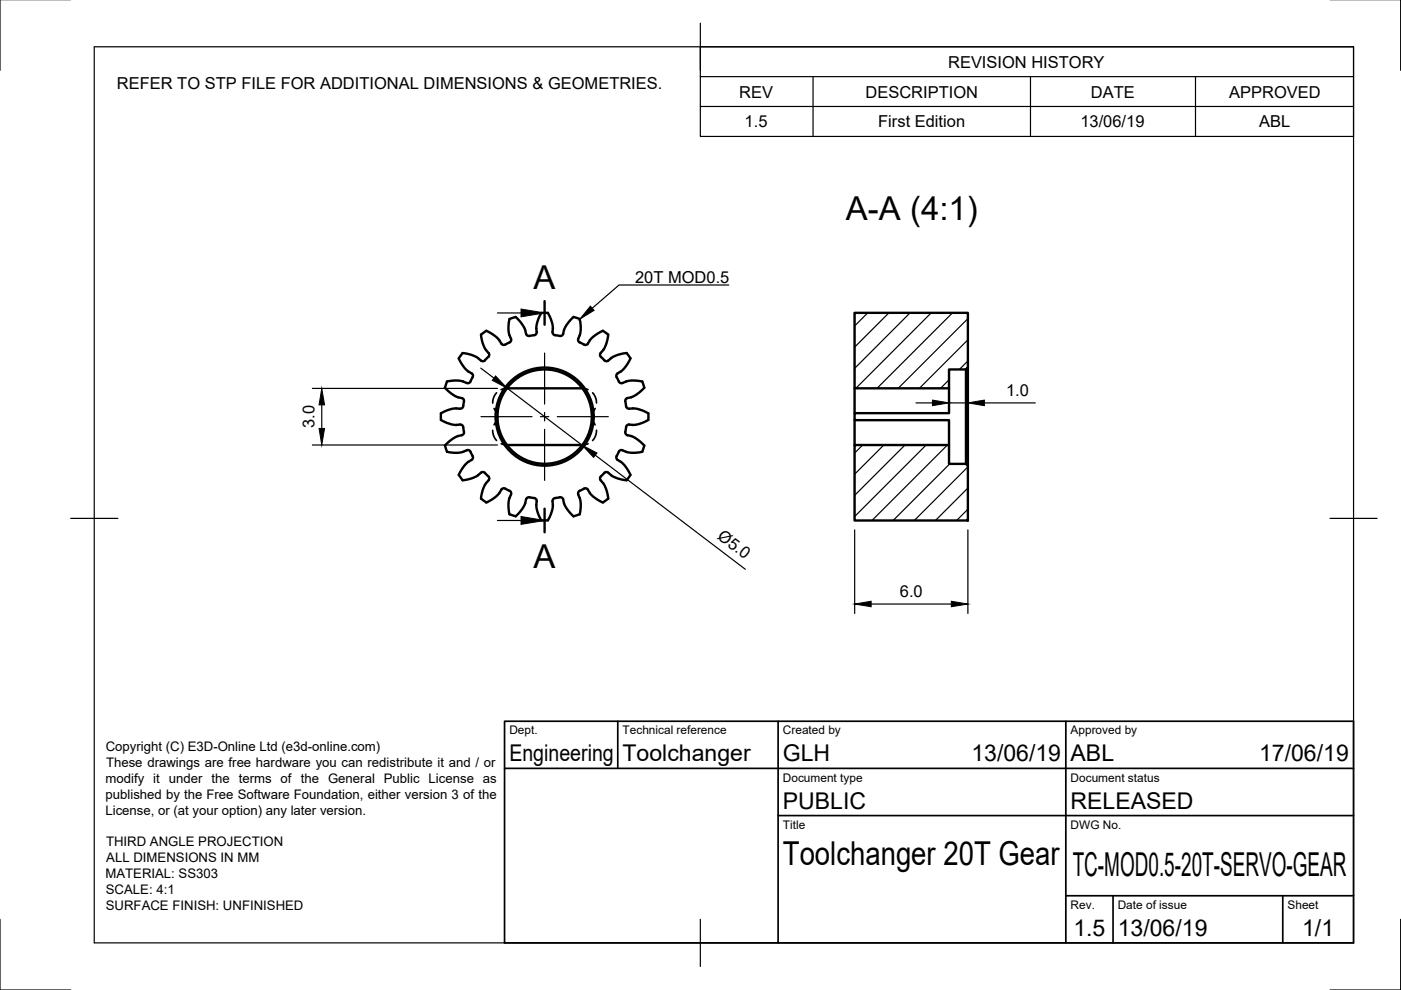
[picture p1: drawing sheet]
<svg xmlns="http://www.w3.org/2000/svg" width="297mm" height="210mm" viewBox="0 0 297 210" stroke-linecap="round" stroke-linejoin="round" font-family="sans-serif">
<!-- layer: Visible -->
<g fill="none" stroke="#000" stroke-width=".51">
<path d="M98.1 74.9l2.3 .5 .8 .4 .8 .6a.62 .62 0 0 0 .8 0M98.1 74.8l-.2 .3a1.2 1.2 0 0 0-.1 2l1.1 1.3 1.1 .8M100 79.2a.81 .81 0 0 1 0 1.2l-.2 .3a.67 .67 0 0 1-.8 .5l-1.5-.5h-1.6a1.13 1.13 0 0 0-1.5 1.2l-.1 .3M102 70.9l.5 2.3 .4 .9 .7 .7a.57 .57 0 0 1-.1 .9M102 70.9l.3-.2a1.19 1.19 0 0 1 1.9 0l1.4 1.1 .7 1.1M103.5 75.7l-.7 .7M106.3 72.9a.6 .6 0 0 0 .8 .2M108 72.6l-.9 .5M112.2 71.2a.63 .63 0 0 1-.7-.4l-.2-1-.6-1-1.4-1.6-.3 .1a1.22 1.22 0 0 0-1.2 1.6v1.5l.5 1.4a.57 .57 0 0 1-.3 .8M113.8 70.4a.81 .81 0 0 1-1 .7l-.6 .1M113.8 70.4l-.1-1.4 .6-1.6a1.16 1.16 0 0 1 1.5-1.1h.4l.8 2 .2 1.1-.1 1M117.2 70.4a.81 .81 0 0 0 1 .7l.5 .1a.59 .59 0 0 0 .7-.4l.3-1.2 .9-1.4 1-1 .7 .2 .6 .2 .2 1.3v1.5l-.5 1.4a.6 .6 0 0 0 .3 .8"/>
<path d="M122.9 72.6l.9 .5M124.7 72.9a.6 .6 0 0 1-.9 .2M127.4 75.7l.8 .7M128.1 76.4a.6 .6 0 0 0 .9 0l.9-.7 1.8-.7a1.16 1.16 0 0 1 1.8 .7 .88 .88 0 0 1-.2 1.1l-1.1 1.5-1.3 .9M128.9 70.9l-.5 2.3-.4 .9-.6 .7a.6 .6 0 0 0 0 .9M129 70.9l-.3-.2a1.21 1.21 0 0 0-2 0l-1.3 1.1-.8 1.1M130.7 80l.5 .9M131 79.2a.6 .6 0 0 0-.3 .8M181.2 66.3h24v11.6l-.4 .4h-3.6v4h-20zM204.8 78.3v20.1M205.2 77.9v20.9M93.5 89l2.2 1 .8 .1 1.1-.1"/>
<path d="M93.5 87.6v1.4M94.3 82.2l1.9 1.6 .7 .4 1 .2a.59 .59 0 0 1 .5 .7M94.3 94.5l.1 .3a1.2 1.2 0 0 0 1.6 1.2h1.5l1.5-.5a.8 .8 0 0 1 1 .7l.2 .5a.6 .6 0 0 1-.2 .8l-1.3 .9-.9 1.3a1.1 1.1 0 0 0 .1 1.8l.2 .3M97.6 90a.81 .81 0 0 1 .7 1.1l.1 .5M97.6 86.7l-1.1-.1-.8 .1-2.2 .9M98.4 85.1l-.2 1a.6 .6 0 0 1-.6 .5M98.4 91.6a.62 .62 0 0 1-.5 .7l-1 .2-.7 .4-1.9 1.6M107.5 94.4h16M107.5 82.3h16M130.7 96.7a.6 .6 0 0 0 .3 .8M130.9 97.5l1.1 .7 1.1 1.5a1.11 1.11 0 0 1 0 1.8 .88 .88 0 0 1-1.1 .2l-2-.7-1-.8a.57 .57 0 0 0-.9 .1M131.2 80.9a.6 .6 0 0 0 .8 .3l1.4-.5h1.6a1.15 1.15 0 0 1 1.5 1.2l.1 .3-1.6 1.4-1 .6-1 .2a.59 .59 0 0 0-.4 .7"/>
<path d="M131.2 95.8l-.5 .9M132.6 91.6a.63 .63 0 0 0 .4 .7l1 .2 1 .6 1.6 1.4-.1 .3a1.22 1.22 0 0 1-1.6 1.2h-1.5l-1.4-.5a.57 .57 0 0 0-.8 .3M132.6 85.1l.1 1a.6 .6 0 0 0 .7 .5M133.4 86.7l1-.1 .8 .1 2.3 .9M133.4 90a.81 .81 0 0 0-.7 1.1l-.1 .5M137.5 87.6v.4a1.21 1.21 0 0 1-1.2 1.6l-1.5 .5-1.4-.1M181.2 94.4h20v4h3.6l.4 .4v11.6h-24zM181.2 89.1v5.3M181.2 82.3v5.3M201.2 82.3v5.3h-20v1.5h20v5.3M102.8 100.3l.7 .7M102.8 100.3a.6 .6 0 0 0-.8-.1l-.8 .7-.8 .4-2.3 .5"/>
<path d="M103.5 101a.6 .6 0 0 1 .1 .8l-.7 .8-.4 .9-.5 2.2M107.1 103.6l.9 .5M107.1 103.6a.6 .6 0 0 0-.8 .2l-.7 1.1-1.5 1.1a1.1 1.1 0 0 1-1.8-.1l-.3-.2M108 104.1a.58 .58 0 0 1 .3 .8l-.5 1.4v1.6a1.13 1.13 0 0 0 1.2 1.5l.3 .1M112.2 105.4l1.1 .2a.61 .61 0 0 1 .5 .6l-.1 1.1 .1 .8 1 2.2M112.2 105.4a.62 .62 0 0 0-.7 .5l-.2 1-.4 .7-1.6 1.9M114.8 110.3h1.4M121.6 109.5l-1.6-1.9-.4-.7-.2-1a.79 .79 0 0 0-1.2-.4l-.5 .1a.6 .6 0 0 0-.5 .7l-.1 1.8-.9 2.2M122.9 104.1a.62 .62 0 0 0-.3 .8l.5 1.4v1.6a1.13 1.13 0 0 1-1.2 1.5l-.3 .1M123.8 103.6a.6 .6 0 0 1 .9 .2M123.8 103.6l-.9 .5M124.6 103.8l.8 1.1 1.4 1.1a1.12 1.12 0 0 0 1.9-.1l.3-.2"/>
<path d="M127.4 101a.62 .62 0 0 0 0 .8l.6 .8 .4 .9 .5 2.2M128.2 100.3l-.8 .7"/>
<circle cx="115.5" cy="88.3" r="10.4"/>
<circle cx="115.5" cy="88.3" r="10"/>
</g>
<!-- layer: Hidden -->
<path d="M104.5 91.2l.3 1.4 .5 .8M104.8 86.6l.7 1M105.3 83.3l-.7 1.2-.1 1M105.5 89.1l-.7 1M106.3 94.1l1.2 .3M107.5 82.3l-1.3 .3M123.5 82.3l1.2 .3M124.7 94.1l-1.2 .3M125.4 89.1l.8 1M125.6 83.3l.6 .8 .3 1.3M126.2 86.6l-.8 1M126.5 91.2l-.2 1-.7 1.2" fill="none" stroke="#000" stroke-width=".36"/>
<!-- layer: Border -->
<path d="M0 -.1v15M297 -.1v15M20 9.9h267v190h-267zM148.5 4.9v10M15 109.9h10M282 109.9h10M0 194.9v15h15M148.5 194.9v10M297 194.9v15h-15" fill="none" stroke="#000" stroke-width=".25"/>
<!-- layer: TitleBlock -->
<path d="M107 152.9h180v47h-180zM131 152.9v10M165 152.9v47M226 152.9v47M107 162.9h180M165 172.9h122M226 189.9h61M236 189.9v10M272 189.9v10" fill="none" stroke="#000" stroke-width=".36"/>
<!-- layer: BOM -->
<path d="M148.5 9.9h138.5v19h-138.5zM148.5 16.2h138.5M172.4 16.2v12.7M218.5 16.2v12.7M253.5 16.2v12.7M148.5 22.6h138.5" fill="none" stroke="#000" stroke-width=".25"/>
<!-- layer: Dimensions -->
<g fill="none" stroke="#000" stroke-width=".25">
<path d="M101.9 78.1l2.8 2.1M205.2 80v7.4M66.2 94.4h39.3M66.2 82.4h39.3M68.2 85.8v5M107.5 82.3l15.9 12.1M126.2 96.5l31.8 24.2M194.2 85.4h3.5M201.2 80.3v7.1M201.2 85.4h4M208.7 85.4h10.8M181.2 112.3v17.8"/>
<path d="M205.2 112.3v17.8M184.7 128.1h17"/>
</g>
<path d="M105.1 79.7l2.4 2.6-3.1-1.7zM67.6 90.8h1.2l-.6 3.6zM68.2 82.4l.6 3.4h-1.2zM123.4 94.4l3.2 1.6-.7 1zM197.7 84.8l3.5 .6-3.5 .6zM205.2 85.4l3.5-.6v1.2zM181.2 128.1l3.5-.6v1.1zM201.7 127.5l3.5 .6-3.5 .5z" fill="#000" stroke="#000" stroke-width=".21"/>
<!-- layer: Annotations -->
<path d="M110.5 65.5l5 .9-5 .8zM125.2 64.9l.8 .9-3.1 1.9zM110.5 109.5l5 .9-5 .8z" fill="#000" stroke="#000" stroke-width=".21"/>
<path d="M105.5 66.4h5M154.5 60.4h-23.2l-5.7 5M105.5 110.4h5" fill="none" stroke="#000" stroke-width=".25"/>
<!-- layer: Center Lines -->
<path d="M115.5 74.9v10.8M102 88.3h10.8M114.6 88.3h1.8M115.5 87.5v1.8M115.5 91v10.8M118.2 88.3h10.8" fill="none" stroke="#000" stroke-width=".25"/>
<!-- layer: Hatching -->
<g fill="none" stroke="#000" stroke-width=".25">
<path d="M184 66.4l-2.8 2.7M188.4 66.4l-7.2 7.2M192.9 66.4l-11.7 11.7M197.4 66.4l-16 16M201.9 66.4l-16 16M205.2 67.6l-14.8 14.8M205.2 72l-10.3 10.4M205.2 76.5l-1.8 1.9M182.9 94.4l-1.7 1.6M187.4 94.4l-6.2 6.1M191.9 94.4l-10.7 10.6M196.4 94.4l-15.2 15.1"/>
<path d="M200.9 94.4l-16 16M201.2 80.5l-1.8 1.9M201.4 98.4l-12 12M205.2 99l-11.4 11.4M205.2 103.5l-6.9 6.9M205.2 108l-2.4 2.4"/>
</g>
<!-- layer: Annotations -->
<path d="M115.5 63.9v4.9M115.5 107.9v5" fill="none" stroke="#000" stroke-width=".51"/>
<g font-size="7">
<text x="179.3" y="46.6">A-A (4:1)</text>
<text x="113.1" y="61.4">A</text>
<text x="113.1" y="120.3">A</text>
<text x="166" y="183.4">Toolchanger 20T Gear</text>
<text x="227.4" y="185.8">TC-MOD0.5-20T-SERVO-GEAR</text>
</g>
<g font-size="4.9">
<text x="108" y="161.4">Engineering</text>
<text x="132" y="161.4">Toolchanger</text>
<text x="166" y="161.4">GLH</text>
<text x="206" y="161.4">13/06/19</text>
<text x="227" y="161.4">ABL</text>
<text x="267" y="161.4">17/06/19</text>
<text x="166" y="171.4">PUBLIC</text>
<text x="227" y="171.4">RELEASED</text>
<text x="227.6" y="198.5">1.5</text>
<text x="237" y="198.4">13/06/19</text>
<text x="276.1" y="198.6">1/1</text>
</g>
<g font-size="3.5">
<text x="201" y="14.3">REVISION HISTORY</text>
<text x="24.8" y="18.9">REFER TO STP FILE FOR ADDITIONAL DIMENSIONS &amp; GEOMETRIES.</text>
<text x="156.7" y="20.7">REV</text>
<text x="183.5" y="20.7">DESCRIPTION</text>
<text x="231.3" y="20.7">DATE</text>
<text x="260.6" y="20.7">APPROVED</text>
<text x="157.9" y="27">1.5</text>
<text x="186.2" y="27">First Edition</text>
<text x="229.1" y="27">13/06/19</text>
<text x="267" y="27">ABL</text>
<text x="134.7" y="59.9">20T MOD0.5</text>
<text x="213.3" y="83.9">1.0</text>
<text x="66.7" y="90.8" transform="rotate(-90 66.7 90.8)">3.0</text>
<text x="151.9" y="114" transform="rotate(37 151.9 114)">Ø5.0</text>
<text x="190.8" y="126.5">6.0</text>
</g>
<g font-size="2.8">
<text x="22.4" y="159.3">Copyright (C) E3D-Online Ltd (e3d-online.com)</text>
<text x="22.4" y="166">modify it under the terms of the General Public License as</text>
<text x="22.5" y="162.6">These drawings are free hardware you can redistribute it and / or</text>
<text x="22.4" y="172.7">License, or (at your option) any later version.</text>
<text x="22.4" y="169.3">published by the Free Software Foundation, either version 3 of the</text>
<text x="22.5" y="179.4">THIRD ANGLE PROJECTION</text>
<text x="22.5" y="182.8">ALL DIMENSIONS IN MM</text>
<text x="22.4" y="186.2">MATERIAL: SS303</text>
<text x="22.4" y="189.5">SCALE: 4:1</text>
<text x="22.4" y="192.9">SURFACE FINISH: UNFINISHED</text>
</g>
<g font-size="2.5">
<text x="108" y="155.7">Dept.</text>
<text x="132" y="155.7">Technical reference</text>
<text x="166" y="155.7">Created by</text>
<text x="227" y="155.7">Approved by</text>
<text x="166" y="165.7">Document type</text>
<text x="227" y="165.7">Document status</text>
<text x="166" y="175.7">Title</text>
<text x="227" y="175.7">DWG No.</text>
<text x="227" y="192.7">Rev.</text>
<text x="237" y="192.7">Date of issue</text>
<text x="273" y="192.7">Sheet</text>
</g>
</svg>
